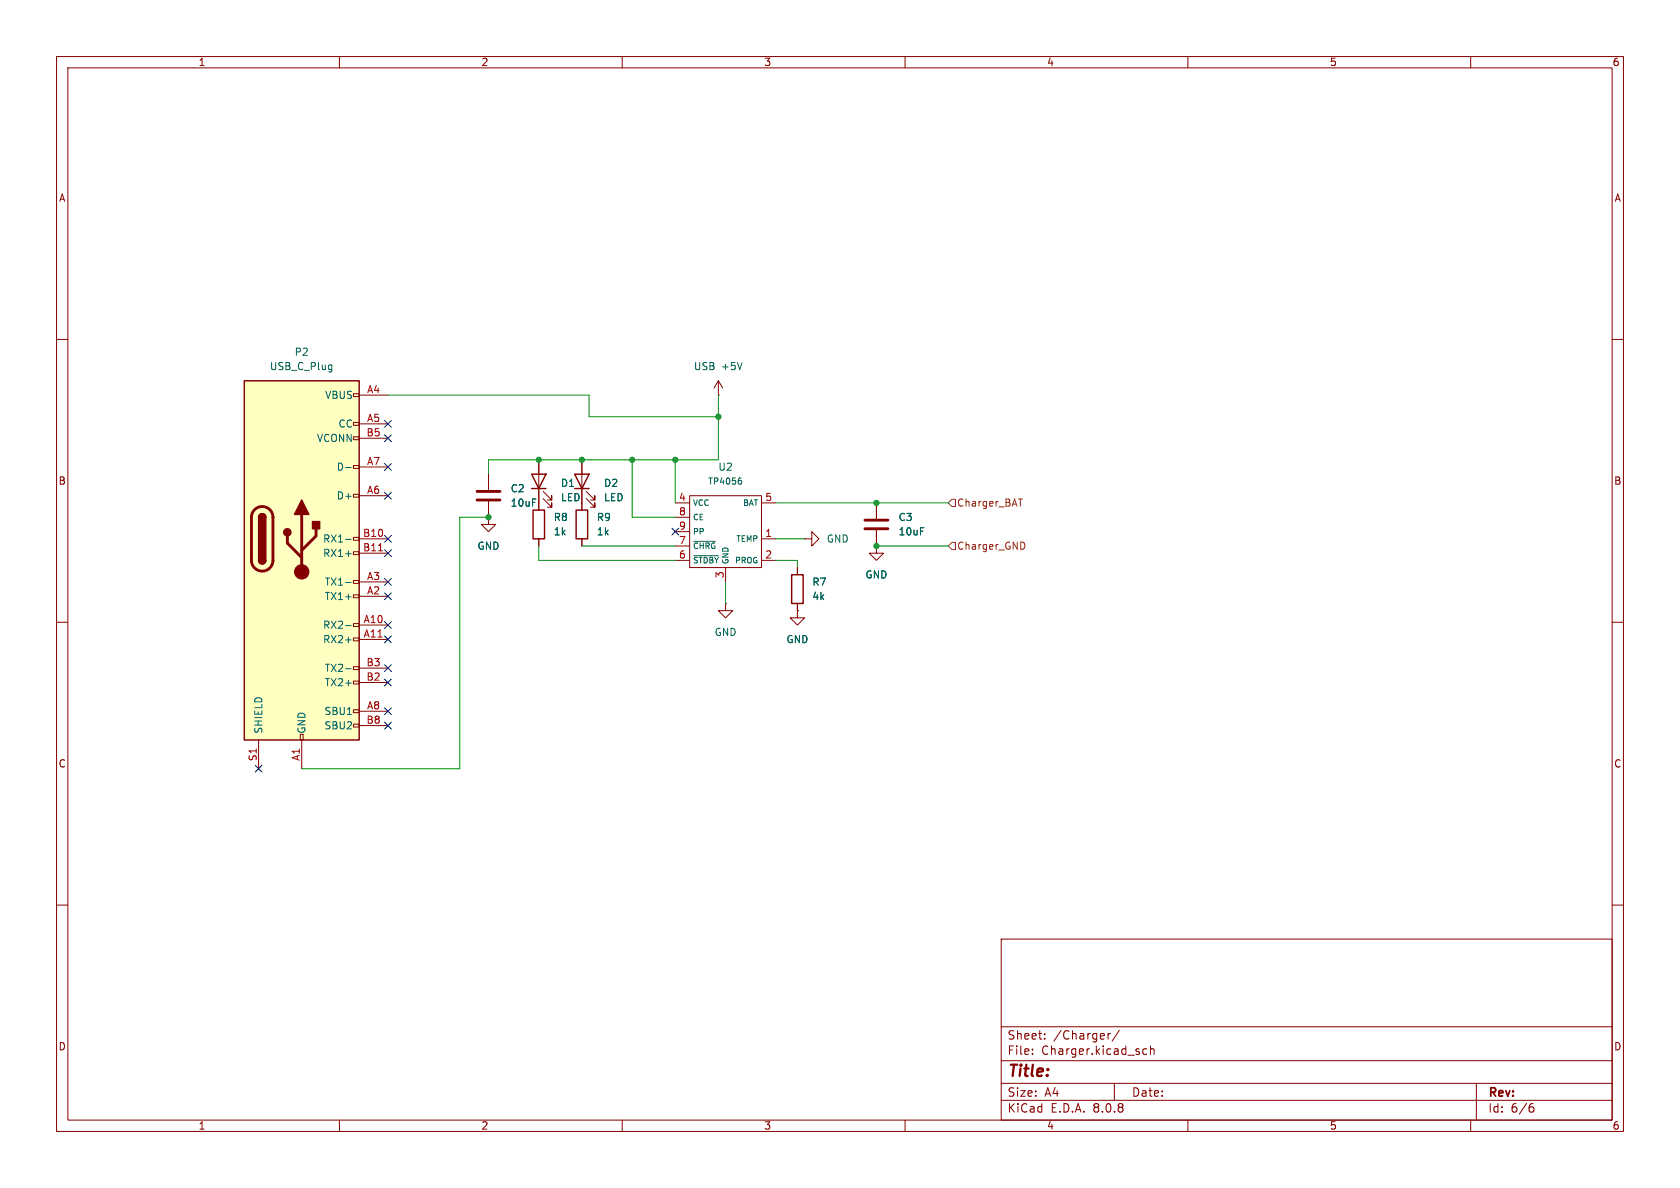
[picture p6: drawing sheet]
<svg xmlns="http://www.w3.org/2000/svg" width="297mm" height="210mm" viewBox="0 0 297 210" stroke-linecap="round" stroke-linejoin="round" font-family="sans-serif">
<g fill="none" stroke="#840000" stroke-width=".18">
<path d="M10 10h277v190h-277zM12 12h273v186h-273zM60 10v2M110 10v2M160 10v2M210 10v2M260 10v2M10 60h2M127 69.9h.1M127 67.3l-.8 1.3M127 67.3v2.6M127 67.3l.8 1.3"/>
<path d="M285 60h2M86.4 91.4v1.3h1.2l-1.2 1.3-1.3-1.3h1.3M86.4 91.4h.1M86.4 83.8v2.8M86.4 88.6v2.8M95.2 81.3v8.9M95.2 95.3v1.2M96 88.1l1.5 1.6v-.8v.8h-.7M96 86.9l1.5 1.5v-.8v.8h-.7M102.9 81.3v8.9M102.9 95.3v1.2M103.6 88.1l1.6 1.6v-.8v.8h-.8"/>
<path d="M103.6 86.9l1.6 1.5v-.8v.8h-.8M142.2 95.3h1.3v-1.3l1.3 1.3-1.3 1.2v-1.2M142.2 95.3h.1M154.9 88.9v2.8M154.9 93.7v2.8M10 110h2M141 108v1.2h1.2l-1.2 1.3-1.3-1.3h1.3M141 108h.1M141 100.3v1.3M141 106.7v1.3M285 110h2M10 160h2"/>
<path d="M177 166h108v32h-108zM285 160h2M60 198v2M110 198v2M160 198v2M177 194.5h108M177 191.5h108M177 187.5h108M177 181.5h108M182.5 186.3v.1M182.5 185.5v.1M184.7 183.6v.1"/>
<path d="M184.7 182.8v.1M195.9 182.7v1M196.3 182.7l-.3 .1-.1 .2M197 191.5v3M197.9 182.1l-1.3 2M202 186.1l.3 .3 .4-.1M202.7 185.5l-.4-.1-.3 .3M203.4 185.5l.2-.1 .4 .1v.9M203.4 184.9v1.5M210 198v2M260 198v2M261 191.5v6.5"/>
<path d="M270.6 195.7h.4l.2 .3-.1 .5-.5 .1M271 195.1l-.4 .1"/>
</g>
<path d="M84.3 88.4h4.1M84.3 86.9h4.1M152.9 93.5h4.1M152.9 91.9h4.1" fill="none" stroke="#840000" stroke-width=".51"/>
<path d="M94 83.8h2.5l-1.3 2.6zM94 86.4h2.5M94.2 90.2h2.1v5.1h-2.1zM101.6 83.8h2.5l-1.2 2.6zM101.6 86.4h2.5M101.9 90.2h2v5.1h-2zM140 101.6h2v5.1h-2z" fill="none" stroke="#840000" stroke-width=".25"/>
<path d="M43.2 67.3h20.3v63.5h-20.3z" fill="#ffffc2"/>
<g fill="none" stroke="#840000" stroke-width=".18">
<path d="M62.5 77.2h1v.5h-1zM62.5 74.7h1v.5h-1zM62.5 69.6h1v.5h-1zM63.5 69.9h5.1M63.5 74.9h5.1M63.5 77.5h5.1M62.5 97.5h1v.5h-1zM62.5 95h1v.5h-1zM62.5 87.4h1v.5h-1zM62.5 82.3h1v.5h-1zM63.5 87.6h5.1M63.5 82.6h5.1"/>
<path d="M63.5 95.3h5.1M63.5 97.8h5.1M86.4 91.4h.1M86.4 83.8v2.8M86.4 88.6v2.8M95.2 81.3v2.5M95.2 86.4v3.8M95.2 95.3v1.2M102.9 81.3v2.5M102.9 86.4v3.8M102.9 95.3v1.2M119.4 99.1h2.5"/>
<path d="M119.4 88.9h2.5M119.4 96.5h2.5M119.4 91.4h2.5M119.4 94h2.5M121.9 87.6h12.7v12.7h-12.7zM134.6 95.3h2.6M134.6 99.1h2.6M134.6 88.9h2.6M154.9 96.5v1.3h1.3l-1.3 1.3-1.2-1.3h1.2M154.9 96.5h.1M154.9 88.9v2.8M154.9 93.7v2.8"/>
<path d="M62.5 117.9h1v.5h-1zM62.5 112.8h1v.5h-1zM62.5 110.2h1v.5h-1zM62.5 105.2h1v.5h-1zM62.5 102.6h1v.5h-1zM63.5 110.5h5.1M63.5 113h5.1M63.5 105.4h5.1M63.5 102.9h5.1M63.5 118.1h5.1M128.3 106.7v1.3h1.2l-1.2 1.2-1.3-1.2h1.3M128.3 106.7h.1"/>
<path d="M128.3 100.3v2.6M141 108h.1M141 100.3v1.3M141 106.7v1.3M45.7 130.8v5.1M53.1 129.8h.5v1h-.5zM53.3 130.8v5.1M62.5 128h1v.5h-1zM62.5 125.5h1v.5h-1zM62.5 120.4h1v.5h-1zM63.5 125.7h5.1M63.5 120.7h5.1"/>
<path d="M63.5 128.3h5.1"/>
</g>
<path d="M43.2 67.3h20.3v63.5h-20.3zM45.7 99.1a.64 .64 0 0 0 .7 .6 .64 .64 0 0 0 .6-.6M45.7 91.4a.64 .64 0 0 1 .7-.6 .64 .64 0 0 1 .6 .6" fill="none" stroke="#840000" stroke-width=".25"/>
<path d="M45 90.1a1.9 1.9 0 0 1 2.1-.4 1.9 1.9 0 0 1 1.2 1.7v7.7a1.91 1.91 0 0 1-1.9 1.9 1.91 1.91 0 0 1-2-1.9l.1-7.8 .1-.6zM50.8 94.7v1.3l2.5 2.6M53.3 90.9v10.2M55.9 93.5v1.2l-2.6 2.6" fill="none" stroke="#840000" stroke-width=".51"/>
<g fill="#840000" stroke="#840000" stroke-width=".25">
<path d="M45.7 99.1h1.3a.64 .64 0 0 1-.6 .6 .64 .64 0 0 1-.7-.6z"/>
<path d="M45.7 91.4h1.3v7.7h-1.3z"/>
<path d="M45.9 91a.64 .64 0 0 1 .7-.1 .64 .64 0 0 1 .4 .5h-1.3z"/>
<path d="M53.3 88.4l1.3 2.5h-2.5z"/>
<path d="M55.2 92.2h1.3v1.3h-1.3z"/>
<circle cx="50.8" cy="94.1" r=".63"/>
</g>
<circle cx="53.3" cy="101.1" r="1.27" fill="#840000" stroke="#840000" stroke-width=".18"/>
<g fill="none" stroke="#006464" stroke-width=".18">
<path d="M58.5 64.5l.2 .1M58.7 64.5v1l-.2 .2M58.7 65.3h-.2M61.1 82.6h1M61.1 95.3h1M61.1 97.9h1M122.6 98.2h4.4M122.6 95.7h3.9M130.8 84.5h.2M130.9 84.9l.2 .2v.3l-.2 .2M61.1 110.6h1M61.1 113.1h1"/>
<path d="M61.1 103h1M61.1 118.2h1"/>
</g>
<path d="M66.9 97.4h.7" fill="none" stroke="#a90000" stroke-width=".18"/>
<path d="M168.3 95.9h.6v1.3h-.6l-.7-.7zM168.3 88.3h.6v1.2h-.6l-.7-.6zM180 88.2h.8M180.9 95.9l.3 .5-.3 .6" fill="none" stroke="#725600" stroke-width=".18"/>
<path d="M68.6 69.9h35.5v3.8h22.9M127 69.9v11.4h-40.6v2.5M86.4 91.4h-5.1v44.5h-28M95.2 96.5v2.6h24.2M102.9 96.5h16.5M111.8 81.3v10.1h7.6M119.4 81.3v7.6M137.2 88.9h30.4M137.2 95.3h5M137.2 99.1h3.8v1.2M154.9 96.5h12.7M128.3 102.9v3.8" fill="none" stroke="#009600" stroke-width=".18"/>
<g fill="none" stroke="#000084" stroke-width=".18">
<path d="M68 76.9l1.2 1.2M68 74.3l1.2 1.2M69.2 76.9l-1.2 1.2M69.2 74.3l-1.2 1.2M68 97.2l1.2 1.2M68 87l1.2 1.2M68 81.9l1.2 1.3M68 94.6l1.2 1.3M69.2 97.2l-1.2 1.2M69.2 87l-1.2 1.2M69.2 81.9l-1.2 1.3M69.2 94.6l-1.2 1.3"/>
<path d="M118.8 93.4l1.2 1.2M120 93.4l-1.2 1.2M68 102.3l1.2 1.2M68 104.8l1.2 1.2M68 109.9l1.2 1.2M68 112.4l1.2 1.2M68 117.5l1.2 1.2M69.2 102.3l-1.2 1.2M69.2 104.8l-1.2 1.2M69.2 109.9l-1.2 1.2M69.2 112.4l-1.2 1.2M69.2 117.5l-1.2 1.2"/>
<path d="M45.1 135.3l1.2 1.2M46.3 135.3l-1.2 1.2M68 125.1l1.2 1.2M68 127.7l1.2 1.2M68 120l1.2 1.3M69.2 125.1l-1.2 1.2M69.2 127.7l-1.2 1.2M69.2 120l-1.2 1.3"/>
</g>
<g fill="#009600" stroke="#009600" stroke-width=".18">
<circle cx="102.9" cy="81.3" r=".46"/>
<circle cx="95.2" cy="81.3" r=".46"/>
<circle cx="86.4" cy="91.4" r=".46"/>
<circle cx="119.4" cy="81.3" r=".46"/>
<circle cx="127" cy="73.7" r=".46"/>
<circle cx="111.8" cy="81.3" r=".46"/>
<circle cx="154.9" cy="88.9" r=".46"/>
<circle cx="154.9" cy="96.5" r=".46"/>
</g>
<text font-size="2.8" fill="#840000" x="178" y="190.9">Title:</text>
<g font-size="2.1" fill="#840000">
<text x="178" y="184">Sheet:</text>
<text x="186.2" y="184">/Charger/</text>
<text x="178" y="186.7">File:</text>
<text x="184.1" y="186.7">Charger.kicad_sch</text>
<text x="178" y="196.9">KiCad</text>
<text x="178" y="194.1">Size:</text>
<text x="184.7" y="194.1">A4</text>
<text x="185.7" y="196.9">E.D.A.</text>
<text x="193.3" y="196.9">8.0.8</text>
<text x="200" y="194.1">Date:</text>
<text x="263" y="194.3">Rev:</text>
<text x="263" y="196.9">Id:</text>
<text x="267.1" y="196.9">6/6</text>
</g>
<g font-size="1.8" fill="#840000">
<text x="35" y="11.9">1</text>
<text x="85" y="11.9">2</text>
<text x="135" y="11.9">3</text>
<text x="185" y="11.9">4</text>
<text x="235" y="11.9">5</text>
<text x="285" y="11.9">6</text>
<text x="10.3" y="35.9">A</text>
<text x="285.3" y="35.9">A</text>
<text x="10.3" y="85.9">B</text>
<text x="285.3" y="85.9">B</text>
<text x="10.3" y="135.9">C</text>
<text x="285.3" y="135.9">C</text>
<text x="10.3" y="185.9">D</text>
<text x="285.3" y="185.9">D</text>
<text x="35" y="199.9">1</text>
<text x="85" y="199.9">2</text>
<text x="135" y="199.9">3</text>
<text x="185" y="199.9">4</text>
<text x="235" y="199.9">5</text>
<text x="285" y="199.9">6</text>
</g>
<g font-size="1.8" fill="#006464">
<text x="47.6" y="65.6">USB_C_Plug</text>
<text x="52" y="63.1">P2</text>
<text x="122.6" y="65.6">USB</text>
<text x="127.6" y="65.6">+5V</text>
<text x="57.4" y="70.7">VBUS</text>
<text x="59.7" y="75.8">CC</text>
<text x="55.9" y="78.3">VCONN</text>
<text x="59.4" y="83.4">D-</text>
<text x="126.9" y="83.4">U2</text>
<text x="59.4" y="88.5">D+</text>
<text x="90.2" y="87.2">C2</text>
<text x="90.2" y="89.8">10uF</text>
<text x="99.1" y="86.3">D1</text>
<text x="99.1" y="88.8">LED</text>
<text x="106.7" y="86.3">D2</text>
<text x="106.7" y="88.8">LED</text>
<text x="97.8" y="92.3">R8</text>
<text x="97.8" y="94.8">1k</text>
<text x="105.4" y="92.3">R9</text>
<text x="105.4" y="94.8">1k</text>
<text x="158.8" y="92.3">C3</text>
<text x="158.8" y="94.8">10uF</text>
<text x="57" y="96.1">RX1-</text>
<text x="57" y="98.7">RX1+</text>
<text x="84.3" y="97.4">GND</text>
<text x="146.1" y="96.1">GND</text>
<text x="57.3" y="106.3">TX1+</text>
<text x="57.3" y="103.7">TX1-</text>
<text x="143.5" y="103.7">R7</text>
<text x="143.5" y="106.3">4k</text>
<text x="152.9" y="102.5">GND</text>
<text x="57" y="111.4">RX2-</text>
<text x="57" y="113.9">RX2+</text>
<text x="126.2" y="112.6">GND</text>
<text x="138.9" y="113.9">GND</text>
<text x="57.3" y="119">TX2-</text>
<text x="57.3" y="121.5">TX2+</text>
<text x="46.6" y="129.8" transform="rotate(-90 46.6 129.8)">SHIELD</text>
<text x="54.2" y="129.8" transform="rotate(-90 54.2 129.8)">GND</text>
<text x="57.3" y="126.6">SBU1</text>
<text x="57.3" y="129.1">SBU2</text>
</g>
<g font-size="1.8" fill="#a90000">
<text x="64.8" y="69.6">A4</text>
<text x="64.7" y="77.2">B5</text>
<text x="64.8" y="74.7">A5</text>
<text x="64.8" y="82.3">A7</text>
<text x="64.8" y="87.4">A6</text>
<text x="119.9" y="88.6">4</text>
<text x="135.2" y="88.6">5</text>
<text x="64.1" y="95">B10</text>
<text x="119.9" y="91.2">8</text>
<text x="119.9" y="93.7">9</text>
<text x="135.2" y="95">1</text>
<text x="64.1" y="97.5">B11</text>
<text x="119.9" y="98.8">6</text>
<text x="119.9" y="96.3">7</text>
<text x="135.2" y="98.8">2</text>
<text x="64.8" y="105.2">A2</text>
<text x="64.8" y="102.6">A3</text>
<text x="128" y="102.3" transform="rotate(-90 128 102.3)">3</text>
<text x="64.2" y="110.2">A10</text>
<text x="64.2" y="112.8">A11</text>
<text x="64.7" y="117.9">B3</text>
<text x="64.7" y="120.4">B2</text>
<text x="64.8" y="125.5">A8</text>
<text x="64.7" y="128">B8</text>
<text x="45.5" y="134.7" transform="rotate(-90 45.5 134.7)">S1</text>
<text x="53.1" y="134.6" transform="rotate(-90 53.1 134.6)">A1</text>
</g>
<g font-size="1.8" fill="#725600">
<text x="169.1" y="89.8">Charger_BAT</text>
<text x="169.1" y="97.4">Charger_GND</text>
</g>
<text font-size="1.5" fill="#006464" x="125.1" y="85.9">TP4056</text>
<g font-size="1.4" fill="#006464">
<text x="122.4" y="89.6">VCC</text>
<text x="131.2" y="89.6">BAT</text>
<text x="122.4" y="92.2">CE</text>
<text x="122.4" y="94.7">PP</text>
<text x="130" y="96">TEMP</text>
<text x="122.4" y="99.8">~{STDBY}</text>
<text x="122.4" y="97.2">~{CHRG}</text>
<text x="129" y="99.8" transform="rotate(-90 129 99.8)">GND</text>
<text x="129.8" y="99.8">PROG</text>
</g>
</svg>
